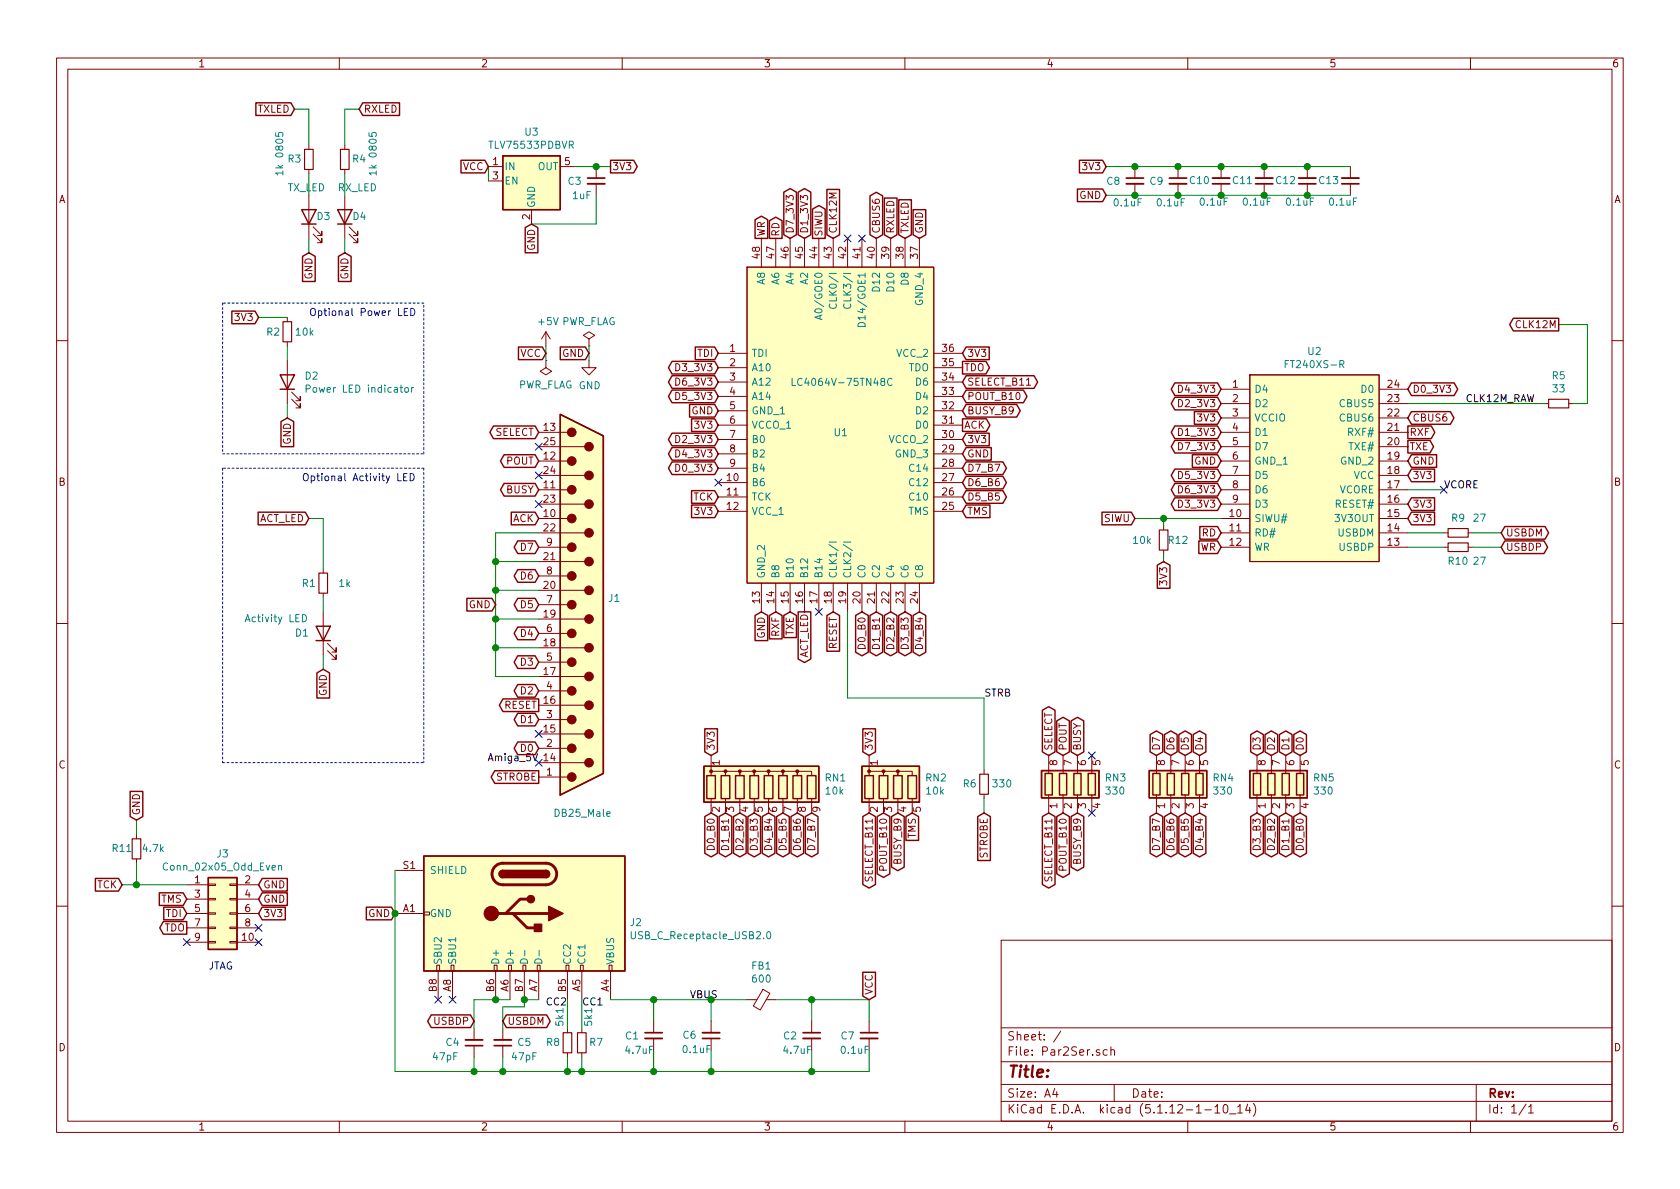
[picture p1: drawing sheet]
EESchema Schematic File Version 4
EELAYER 30 0
EELAYER END
$Descr A4 11693 8268
encoding utf-8
Sheet 1 1
Title ""
Date ""
Rev ""
Comp ""
Comment1 ""
Comment2 ""
Comment3 ""
Comment4 ""
$EndDescr
Text GLabel 3750 5200 0    50   BiDi ~ 0
D0
Text GLabel 3750 5000 0    50   BiDi ~ 0
D1
Text GLabel 3750 4800 0    50   BiDi ~ 0
D2
Text GLabel 3750 4600 0    50   BiDi ~ 0
D3
Text GLabel 3750 4400 0    50   BiDi ~ 0
D4
Text GLabel 3750 4200 0    50   BiDi ~ 0
D5
Text GLabel 3750 4000 0    50   BiDi ~ 0
D6
Text GLabel 3750 3800 0    50   BiDi ~ 0
D7
Text GLabel 3750 3400 0    50   BiDi ~ 0
BUSY
Text GLabel 3750 3200 0    50   BiDi ~ 0
POUT
Text GLabel 3750 3000 0    50   BiDi ~ 0
SELECT
Text GLabel 3450 4200 0    50   Input ~ 0
GND
Text GLabel 6400 1650 1    50   Input ~ 0
GND
Text GLabel 5000 2850 0    50   Input ~ 0
GND
Text GLabel 6700 2850 2    50   BiDi ~ 0
BUSY_B9
Text GLabel 6700 2750 2    50   BiDi ~ 0
POUT_B10
$Comp
L power:PWR_FLAG #FLG0101
U 1 1
P 3800 2500
F 0 "#FLG0101" H 3800 2575 50  0001 C CNN
F 1 "PWR_FLAG" H 3800 2673 50  0000 C CNN
F 2 "" H 3800 2500 50  0001 C CNN
F 3 "~" H 3800 2500 50  0001 C CNN
	1    3800 2500
	-1   0    0    1   
$EndComp
$Comp
L power:+5V #PWR0101
U 1 1
P 3800 2400
F 0 "#PWR0101" H 3800 2250 50  0001 C CNN
F 1 "+5V" H 3815 2573 50  0000 C CNN
F 2 "" H 3800 2400 50  0001 C CNN
F 3 "" H 3800 2400 50  0001 C CNN
	1    3800 2400
	1    0    0    -1  
$EndComp
Wire Wire Line
	3800 2400 3800 2500
$Comp
L power:GND #PWR0102
U 1 1
P 4100 2500
F 0 "#PWR0102" H 4100 2250 50  0001 C CNN
F 1 "GND" H 4105 2327 50  0000 C CNN
F 2 "" H 4100 2500 50  0001 C CNN
F 3 "" H 4100 2500 50  0001 C CNN
	1    4100 2500
	1    0    0    -1  
$EndComp
$Comp
L power:PWR_FLAG #FLG0102
U 1 1
P 4100 2400
F 0 "#FLG0102" H 4100 2475 50  0001 C CNN
F 1 "PWR_FLAG" H 4100 2573 50  0000 C CNN
F 2 "" H 4100 2400 50  0001 C CNN
F 3 "~" H 4100 2400 50  0001 C CNN
	1    4100 2400
	1    0    0    -1  
$EndComp
Wire Wire Line
	4100 2400 4100 2500
Text GLabel 4100 2450 0    50   Input ~ 0
GND
Text GLabel 6700 2650 2    50   BiDi ~ 0
SELECT_B11
NoConn ~ 3750 3300
NoConn ~ 3750 3500
NoConn ~ 3750 5100
Text GLabel 3800 2450 0    50   Input ~ 0
VCC
NoConn ~ 3750 3100
Text GLabel 1800 2200 0    50   Input ~ 0
3V3
$Comp
L Device:LED D2
U 1 1
P 2000 2650
F 0 "D2" V 2039 2533 50  0000 R CNN
F 1 "Power LED indicator" V 1948 2533 50  0000 R CNN
F 2 "LED_THT:LED_Rectangular_W5.0mm_H2.0mm" H 2000 2650 50  0001 C CNN
F 3 "~" H 2000 2650 50  0001 C CNN
	1    2000 2650
	0    -1   -1   0   
$EndComp
Text GLabel 2000 2900 3    50   Input ~ 0
GND
Wire Wire Line
	1800 2200 2000 2200
Wire Wire Line
	2000 2400 2000 2500
Wire Wire Line
	2000 2800 2000 2900
Text GLabel 3750 3600 0    50   Input ~ 0
ACK
$Comp
L Device:R_Small R2
U 1 1
P 2000 2300
F 0 "R2" H 1850 2300 50  0000 L CNN
F 1 "10k" H 2050 2300 50  0000 L CNN
F 2 "Resistor_SMD:R_0805_2012Metric_Pad1.20x1.40mm_HandSolder" H 2000 2300 50  0001 C CNN
F 3 "~" H 2000 2300 50  0001 C CNN
	1    2000 2300
	1    0    0    -1  
$EndComp
$Comp
L Device:R_Small R1
U 1 1
P 2250 4050
F 0 "R1" H 2150 4050 50  0000 C CNN
F 1 "1k" H 2400 4050 50  0000 C CNN
F 2 "Resistor_SMD:R_0805_2012Metric_Pad1.20x1.40mm_HandSolder" H 2250 4050 50  0001 C CNN
F 3 "~" H 2250 4050 50  0001 C CNN
	1    2250 4050
	1    0    0    -1  
$EndComp
$Comp
L Device:LED D1
U 1 1
P 2250 4400
F 0 "D1" V 2250 4600 50  0000 R CNN
F 1 "Activity LED" V 2350 4950 50  0000 R CNN
F 2 "LED_THT:LED_Rectangular_W5.0mm_H2.0mm" H 2250 4400 50  0001 C CNN
F 3 "~" H 2250 4400 50  0001 C CNN
	1    2250 4400
	0    -1   -1   0   
$EndComp
Text Notes 2100 3350 0    50   ~ 0
Optional Activity LED
Wire Notes Line
	1550 2100 1550 3150
Wire Notes Line
	1550 3150 2950 3150
Wire Notes Line
	2950 3150 2950 2100
Wire Notes Line
	2950 2100 1550 2100
Text Notes 2150 2200 0    50   ~ 0
Optional Power LED
Wire Wire Line
	3750 3700 3450 3700
Wire Wire Line
	3450 3700 3450 3900
Wire Wire Line
	3450 4700 3750 4700
Wire Wire Line
	3750 3900 3450 3900
Connection ~ 3450 3900
Wire Wire Line
	3450 3900 3450 4100
Wire Wire Line
	3750 4100 3450 4100
Connection ~ 3450 4100
Wire Wire Line
	3450 4100 3450 4300
Wire Wire Line
	3750 4300 3450 4300
Connection ~ 3450 4300
Wire Wire Line
	3450 4300 3450 4500
Wire Wire Line
	3750 4500 3450 4500
Connection ~ 3450 4500
Wire Wire Line
	3450 4500 3450 4700
Text GLabel 6700 2950 2    50   Output ~ 0
ACK
$Comp
L Connector:DB25_Male J1
U 1 1
P 4050 4200
F 0 "J1" H 4230 4246 50  0000 L CNN
F 1 "DB25_Male" H 3850 2750 50  0000 L CNN
F 2 "Connector_Dsub:DSUB-25_Male_EdgeMount_P2.77mm" H 4050 4200 50  0001 C CNN
F 3 " ~" H 4050 4200 50  0001 C CNN
	1    4050 4200
	1    0    0    -1  
$EndComp
Wire Wire Line
	2250 4150 2250 4250
Wire Notes Line
	2950 3250 1550 3250
$Comp
L Device:R_Small R6
U 1 1
P 6850 5450
F 0 "R6" H 6950 5450 50  0000 C CNN
F 1 "330" H 6650 5450 50  0000 L CNN
F 2 "Resistor_SMD:R_0805_2012Metric_Pad1.20x1.40mm_HandSolder" H 6850 5450 50  0001 C CNN
F 3 "~" H 6850 5450 50  0001 C CNN
	1    6850 5450
	-1   0    0    1   
$EndComp
$Comp
L Device:C_Small C10
U 1 1
P 8500 1250
F 0 "C10" H 8650 1250 50  0000 C CNN
F 1 "0.1uF" H 8550 1400 50  0000 C CNN
F 2 "Capacitor_SMD:C_0603_1608Metric_Pad1.08x0.95mm_HandSolder" H 8500 1250 50  0001 C CNN
F 3 "~" H 8500 1250 50  0001 C CNN
	1    8500 1250
	-1   0    0    1   
$EndComp
$Comp
L Device:C_Small C8
U 1 1
P 7900 1250
F 0 "C8" H 7750 1250 50  0000 C CNN
F 1 "0.1uF" H 7850 1100 50  0000 C CNN
F 2 "Capacitor_SMD:C_0805_2012Metric_Pad1.18x1.45mm_HandSolder" H 7900 1250 50  0001 C CNN
F 3 "~" H 7900 1250 50  0001 C CNN
	1    7900 1250
	1    0    0    -1  
$EndComp
Text GLabel 3750 5400 0    50   Output ~ 0
STROBE
Text GLabel 6850 5650 3    50   Input ~ 0
STROBE
Text GLabel 2750 6350 0    50   Input ~ 0
GND
NoConn ~ 3750 5300
Text Label 3750 5300 2    50   ~ 0
Amiga_5V
$Comp
L Device:C_Small C7
U 1 1
P 6050 7200
F 0 "C7" H 5900 7200 50  0000 C CNN
F 1 "0.1uF" H 5950 7100 50  0000 C CNN
F 2 "Capacitor_SMD:C_0805_2012Metric_Pad1.18x1.45mm_HandSolder" H 6050 7200 50  0001 C CNN
F 3 "~" H 6050 7200 50  0001 C CNN
	1    6050 7200
	1    0    0    -1  
$EndComp
Text GLabel 6300 1650 1    50   Input ~ 0
TXLED
Text GLabel 6200 1650 1    50   Input ~ 0
RXLED
Text GLabel 2250 4650 3    50   Input ~ 0
GND
Wire Wire Line
	2250 4650 2250 4550
Wire Notes Line
	1550 5300 2950 5300
Wire Notes Line
	2950 3250 2950 5300
Wire Notes Line
	1550 3250 1550 5300
Text GLabel 7700 1350 0    50   Input ~ 0
GND
$Comp
L Device:C_Small C6
U 1 1
P 4950 7200
F 0 "C6" H 5100 7200 50  0000 C CNN
F 1 "0.1uF" H 5050 7300 50  0000 C CNN
F 2 "Capacitor_SMD:C_0805_2012Metric_Pad1.18x1.45mm_HandSolder" H 4950 7200 50  0001 C CNN
F 3 "~" H 4950 7200 50  0001 C CNN
	1    4950 7200
	-1   0    0    1   
$EndComp
$Comp
L Connector:USB_C_Receptacle_USB2.0 J2
U 1 1
P 3650 6350
F 0 "J2" V 3711 7080 50  0000 L CNN
F 1 "USB_C_Receptacle_USB2.0" V 3802 7080 50  0000 L CNN
F 2 "Connector_USB:USB_C_Receptacle_HRO_TYPE-C-31-M-12" H 3800 6350 50  0001 C CNN
F 3 "https://www.usb.org/sites/default/files/documents/usb_type-c.zip" H 3800 6350 50  0001 C CNN
	1    3650 6350
	0    1    1    0   
$EndComp
Wire Wire Line
	2750 6350 2750 6050
Text GLabel 3500 7100 2    50   BiDi ~ 0
USBDM
Text GLabel 3300 7100 0    50   BiDi ~ 0
USBDP
Connection ~ 2750 6350
NoConn ~ 3050 6950
NoConn ~ 3150 6950
Wire Wire Line
	2750 6350 2750 7450
$Comp
L Device:R_Small R7
U 1 1
P 4050 7250
F 0 "R7" H 3950 7250 50  0000 C CNN
F 1 "5k1" V 4000 7000 50  0000 L CNN
F 2 "Resistor_SMD:R_0805_2012Metric_Pad1.20x1.40mm_HandSolder" H 4050 7250 50  0001 C CNN
F 3 "~" H 4050 7250 50  0001 C CNN
	1    4050 7250
	-1   0    0    1   
$EndComp
$Comp
L Device:R_Small R8
U 1 1
P 3950 7250
F 0 "R8" H 4050 7250 50  0000 C CNN
F 1 "5k1" V 4000 7000 50  0000 L CNN
F 2 "Resistor_SMD:R_0805_2012Metric_Pad1.20x1.40mm_HandSolder" H 3950 7250 50  0001 C CNN
F 3 "~" H 3950 7250 50  0001 C CNN
	1    3950 7250
	-1   0    0    1   
$EndComp
$Comp
L Device:LED D3
U 1 1
P 2150 1500
F 0 "D3" V 2150 1450 50  0000 R CNN
F 1 "TX_LED" V 2350 1650 50  0000 R CNN
F 2 "Diode_SMD:D_0603_1608Metric_Pad1.05x0.95mm_HandSolder" H 2150 1500 50  0001 C CNN
F 3 "~" H 2150 1500 50  0001 C CNN
	1    2150 1500
	0    -1   -1   0   
$EndComp
$Comp
L Device:LED D4
U 1 1
P 2400 1500
F 0 "D4" V 2400 1450 50  0000 R CNN
F 1 "RX_LED" V 2600 1550 50  0000 R CNN
F 2 "Diode_SMD:D_0603_1608Metric_Pad1.05x0.95mm_HandSolder" H 2400 1500 50  0001 C CNN
F 3 "~" H 2400 1500 50  0001 C CNN
	1    2400 1500
	0    -1   -1   0   
$EndComp
Text GLabel 2050 750  0    50   Input ~ 0
TXLED
Text GLabel 2500 750  2    50   Input ~ 0
RXLED
$Comp
L Device:R_Small R3
U 1 1
P 2150 1100
F 0 "R3" H 2250 1100 50  0000 C CNN
F 1 "1k 0805" V 2350 900 50  0000 L CNN
F 2 "Resistor_SMD:R_0805_2012Metric_Pad1.20x1.40mm_HandSolder" H 2150 1100 50  0001 C CNN
F 3 "~" H 2150 1100 50  0001 C CNN
	1    2150 1100
	-1   0    0    1   
$EndComp
$Comp
L Device:R_Small R4
U 1 1
P 2400 1100
F 0 "R4" H 2300 1100 50  0000 C CNN
F 1 "1k 0805" V 2200 900 50  0000 L CNN
F 2 "Resistor_SMD:R_0805_2012Metric_Pad1.20x1.40mm_HandSolder" H 2400 1100 50  0001 C CNN
F 3 "~" H 2400 1100 50  0001 C CNN
	1    2400 1100
	-1   0    0    1   
$EndComp
Wire Wire Line
	2150 1650 2150 1750
Wire Wire Line
	2400 1650 2400 1750
$Comp
L Device:Ferrite_Bead_Small FB1
U 1 1
P 5300 6950
F 0 "FB1" V 5063 6950 50  0000 C CNN
F 1 "600" V 5154 6950 50  0000 C CNN
F 2 "Inductor_SMD:L_0805_2012Metric_Pad1.15x1.40mm_HandSolder" V 5230 6950 50  0001 C CNN
F 3 "~" H 5300 6950 50  0001 C CNN
	1    5300 6950
	0    1    1    0   
$EndComp
Text GLabel 6050 6950 1    50   Input ~ 0
VCC
Wire Wire Line
	5400 6950 5650 6950
Text Label 4800 6950 0    50   ~ 0
VBUS
Text Label 4050 7000 0    50   ~ 0
CC1
Text Label 3950 7000 2    50   ~ 0
CC2
Wire Wire Line
	3950 6950 3950 7150
Wire Wire Line
	4050 6950 4050 7150
Wire Wire Line
	3950 7350 3950 7450
Connection ~ 3950 7450
Wire Wire Line
	3950 7450 3500 7450
Wire Wire Line
	4050 7350 4050 7450
Connection ~ 4050 7450
Wire Wire Line
	4050 7450 3950 7450
Wire Wire Line
	3450 6950 3550 6950
Wire Wire Line
	3650 6950 3750 6950
Wire Wire Line
	3300 6950 3450 6950
Wire Wire Line
	3300 6950 3300 7150
Connection ~ 3450 6950
Wire Wire Line
	3500 7000 3650 7000
Wire Wire Line
	3650 7000 3650 6950
Wire Wire Line
	3500 7000 3500 7150
Connection ~ 3650 6950
Wire Wire Line
	3300 7350 3300 7450
Connection ~ 3300 7450
Wire Wire Line
	3300 7450 2750 7450
Wire Wire Line
	3500 7350 3500 7450
Connection ~ 3500 7450
Wire Wire Line
	3500 7450 3300 7450
$Comp
L Device:C_Small C4
U 1 1
P 3300 7250
F 0 "C4" H 3450 7250 50  0000 C CNN
F 1 "47pF" H 3500 7350 50  0000 C CNN
F 2 "Capacitor_SMD:C_0603_1608Metric_Pad1.08x0.95mm_HandSolder" H 3300 7250 50  0001 C CNN
F 3 "~" H 3300 7250 50  0001 C CNN
	1    3300 7250
	-1   0    0    1   
$EndComp
$Comp
L Device:C_Small C5
U 1 1
P 3500 7250
F 0 "C5" H 3350 7250 50  0000 C CNN
F 1 "47pF" H 3350 7350 50  0000 C CNN
F 2 "Capacitor_SMD:C_0603_1608Metric_Pad1.08x0.95mm_HandSolder" H 3500 7250 50  0001 C CNN
F 3 "~" H 3500 7250 50  0001 C CNN
	1    3500 7250
	-1   0    0    1   
$EndComp
$Comp
L Device:C_Small C2
U 1 1
P 5650 7200
F 0 "C2" H 5500 7200 50  0000 C CNN
F 1 "4.7uF" H 5550 7100 50  0000 C CNN
F 2 "Capacitor_SMD:C_0805_2012Metric_Pad1.18x1.45mm_HandSolder" H 5650 7200 50  0001 C CNN
F 3 "~" H 5650 7200 50  0001 C CNN
	1    5650 7200
	1    0    0    -1  
$EndComp
Text GLabel 6700 3150 2    50   Input ~ 0
GND
Text GLabel 5300 4250 3    50   Input ~ 0
GND
Text GLabel 5000 2450 0    50   Input ~ 0
TDI
Text GLabel 6700 2550 2    50   Output ~ 0
TDO
Text GLabel 6700 3550 2    50   Input ~ 0
TMS
Text GLabel 5000 3450 0    50   Input ~ 0
TCK
Text GLabel 5000 2950 0    50   Input ~ 0
3V3
Text GLabel 6700 3050 2    50   Input ~ 0
3V3
Text GLabel 5000 3550 0    50   Input ~ 0
3V3
Text GLabel 6700 2450 2    50   Input ~ 0
3V3
Text GLabel 6000 4250 3    50   BiDi ~ 0
D0_B0
Text GLabel 6100 4250 3    50   BiDi ~ 0
D1_B1
Text GLabel 6200 4250 3    50   BiDi ~ 0
D2_B2
Text GLabel 6300 4250 3    50   BiDi ~ 0
D3_B3
Text GLabel 6400 4250 3    50   BiDi ~ 0
D4_B4
Text GLabel 6700 3450 2    50   BiDi ~ 0
D5_B5
Text GLabel 6700 3350 2    50   BiDi ~ 0
D6_B6
Text GLabel 6700 3250 2    50   BiDi ~ 0
D7_B7
Text GLabel 5800 4250 3    50   Input ~ 0
RESET
Text GLabel 3750 4900 0    50   Output ~ 0
RESET
Text GLabel 5000 3250 0    50   BiDi ~ 0
D0_3V3
Text GLabel 5600 1650 1    50   BiDi ~ 0
D1_3V3
Text GLabel 5000 3050 0    50   BiDi ~ 0
D2_3V3
Text GLabel 5000 2550 0    50   BiDi ~ 0
D3_3V3
Text GLabel 5000 3150 0    50   BiDi ~ 0
D4_3V3
Text GLabel 5000 2750 0    50   BiDi ~ 0
D5_3V3
Text GLabel 5000 2650 0    50   BiDi ~ 0
D6_3V3
Text GLabel 5500 1650 1    50   BiDi ~ 0
D7_3V3
$Comp
L Par2Ser:FT240XS-R U2
U 1 1
P 9150 3250
F 0 "U2" H 9150 4065 50  0000 C CNN
F 1 "FT240XS-R" H 9150 3974 50  0000 C CNN
F 2 "Package_SO:SSOP-24_3.9x8.7mm_P0.635mm" H 8900 3950 50  0001 L CNN
F 3 "http://www.ftdichip.com/Support/Documents/DataSheets/ICs/DS_FT240X.pdf" H 9650 3800 50  0001 L CNN
	1    9150 3250
	1    0    0    -1  
$EndComp
$Comp
L Device:R_Pack04 RN5
U 1 1
P 8950 5450
F 0 "RN5" H 9138 5496 50  0000 L CNN
F 1 "330" H 9138 5405 50  0000 L CNN
F 2 "Resistor_SMD:R_Array_Convex_4x0603" V 9225 5450 50  0001 C CNN
F 3 "~" H 8950 5450 50  0001 C CNN
	1    8950 5450
	1    0    0    -1  
$EndComp
Text GLabel 4950 5650 3    50   BiDi ~ 0
D0_B0
Text GLabel 6050 5250 1    50   Input ~ 0
3V3
$Comp
L Device:R_Network04 RN2
U 1 1
P 6250 5450
F 0 "RN2" H 6438 5496 50  0000 L CNN
F 1 "10k" H 6438 5405 50  0000 L CNN
F 2 "Resistor_THT:R_Array_SIP5" V 6525 5450 50  0001 C CNN
F 3 "http://www.vishay.com/docs/31509/csc.pdf" H 6250 5450 50  0001 C CNN
	1    6250 5450
	1    0    0    -1  
$EndComp
Text GLabel 4950 5250 1    50   Input ~ 0
3V3
Text GLabel 6050 5650 3    50   BiDi ~ 0
SELECT_B11
Text GLabel 6150 5650 3    50   BiDi ~ 0
POUT_B10
Text GLabel 6250 5650 3    50   BiDi ~ 0
BUSY_B9
Text GLabel 5650 5650 3    50   BiDi ~ 0
D7_B7
Text GLabel 5550 5650 3    50   BiDi ~ 0
D6_B6
Text GLabel 5450 5650 3    50   BiDi ~ 0
D5_B5
Text GLabel 5350 5650 3    50   BiDi ~ 0
D4_B4
Text GLabel 5250 5650 3    50   BiDi ~ 0
D3_B3
Text GLabel 5150 5650 3    50   BiDi ~ 0
D2_B2
Text GLabel 5050 5650 3    50   BiDi ~ 0
D1_B1
$Comp
L Device:R_Network08 RN1
U 1 1
P 5350 5450
F 0 "RN1" H 5738 5496 50  0000 L CNN
F 1 "10k" H 5738 5405 50  0000 L CNN
F 2 "Resistor_THT:R_Array_SIP9" V 5825 5450 50  0001 C CNN
F 3 "http://www.vishay.com/docs/31509/csc.pdf" H 5350 5450 50  0001 C CNN
	1    5350 5450
	1    0    0    -1  
$EndComp
Text GLabel 9050 5250 1    50   BiDi ~ 0
D0
Text GLabel 9050 5650 3    50   BiDi ~ 0
D0_B0
Text GLabel 8750 5650 3    50   BiDi ~ 0
D3_B3
Text GLabel 8850 5650 3    50   BiDi ~ 0
D2_B2
Text GLabel 8950 5650 3    50   BiDi ~ 0
D1_B1
Text GLabel 8950 5250 1    50   BiDi ~ 0
D1
Text GLabel 8850 5250 1    50   BiDi ~ 0
D2
Text GLabel 8750 5250 1    50   BiDi ~ 0
D3
$Comp
L Device:R_Pack04 RN4
U 1 1
P 8250 5450
F 0 "RN4" H 8438 5496 50  0000 L CNN
F 1 "330" H 8438 5405 50  0000 L CNN
F 2 "Resistor_SMD:R_Array_Convex_4x0603" V 8525 5450 50  0001 C CNN
F 3 "~" H 8250 5450 50  0001 C CNN
	1    8250 5450
	1    0    0    -1  
$EndComp
Text GLabel 8350 5650 3    50   BiDi ~ 0
D4_B4
Text GLabel 8250 5650 3    50   BiDi ~ 0
D5_B5
Text GLabel 8150 5650 3    50   BiDi ~ 0
D6_B6
Text GLabel 8050 5650 3    50   BiDi ~ 0
D7_B7
Text GLabel 8350 5250 1    50   BiDi ~ 0
D4
Text GLabel 8250 5250 1    50   BiDi ~ 0
D5
Text GLabel 8150 5250 1    50   BiDi ~ 0
D6
Text GLabel 8050 5250 1    50   BiDi ~ 0
D7
$Comp
L Device:R_Pack04 RN3
U 1 1
P 7500 5450
F 0 "RN3" H 7688 5496 50  0000 L CNN
F 1 "330" H 7688 5405 50  0000 L CNN
F 2 "Resistor_SMD:R_Array_Convex_4x0603" V 7775 5450 50  0001 C CNN
F 3 "~" H 7500 5450 50  0001 C CNN
	1    7500 5450
	1    0    0    -1  
$EndComp
Text GLabel 6350 5650 3    50   Input ~ 0
TMS
Text GLabel 7400 5250 1    50   BiDi ~ 0
POUT
Text GLabel 7500 5250 1    50   BiDi ~ 0
BUSY
Text GLabel 7300 5250 1    50   BiDi ~ 0
SELECT
NoConn ~ 7600 5250
NoConn ~ 7600 5650
Text GLabel 7300 5650 3    50   BiDi ~ 0
SELECT_B11
Text GLabel 7400 5650 3    50   BiDi ~ 0
POUT_B10
Text GLabel 7500 5650 3    50   BiDi ~ 0
BUSY_B9
Wire Wire Line
	6850 5350 6850 4850
Wire Wire Line
	6850 4850 5900 4850
Wire Wire Line
	5900 4850 5900 4250
Text Label 6850 4850 0    50   ~ 0
STRB
$Comp
L Device:C_Small C9
U 1 1
P 8200 1250
F 0 "C9" H 8050 1250 50  0000 C CNN
F 1 "0.1uF" H 8150 1100 50  0000 C CNN
F 2 "Capacitor_SMD:C_0603_1608Metric_Pad1.08x0.95mm_HandSolder" H 8200 1250 50  0001 C CNN
F 3 "~" H 8200 1250 50  0001 C CNN
	1    8200 1250
	1    0    0    -1  
$EndComp
Text GLabel 9800 2700 2    50   BiDi ~ 0
D0_3V3
Text GLabel 8500 3000 0    50   BiDi ~ 0
D1_3V3
Text GLabel 8500 2800 0    50   BiDi ~ 0
D2_3V3
Text GLabel 8500 3500 0    50   BiDi ~ 0
D3_3V3
Text GLabel 8500 2700 0    50   BiDi ~ 0
D4_3V3
Text GLabel 8500 3300 0    50   BiDi ~ 0
D5_3V3
Text GLabel 8500 3400 0    50   BiDi ~ 0
D6_3V3
Text GLabel 8500 3100 0    50   BiDi ~ 0
D7_3V3
Text GLabel 8500 3200 0    50   Input ~ 0
GND
Text GLabel 9800 3200 2    50   Input ~ 0
GND
Text GLabel 10450 3700 2    50   BiDi ~ 0
USBDM
Text GLabel 10450 3800 2    50   BiDi ~ 0
USBDP
Text GLabel 9800 3600 2    50   Input ~ 0
3V3
Text GLabel 9800 3300 2    50   Input ~ 0
3V3
Text GLabel 8500 2900 0    50   Input ~ 0
3V3
Text Label 10050 3400 0    50   ~ 0
VCORE
Text GLabel 10850 2250 0    50   Output ~ 0
CLK12M
Text GLabel 6100 1650 1    50   BiDi ~ 0
CBUS6
Text GLabel 9800 2900 2    50   BiDi ~ 0
CBUS6
$Comp
L Device:R_Small R5
U 1 1
P 10850 2800
F 0 "R5" V 10654 2800 50  0000 C CNN
F 1 "33" V 10745 2800 50  0000 C CNN
F 2 "Resistor_SMD:R_0603_1608Metric_Pad0.98x0.95mm_HandSolder" H 10850 2800 50  0001 C CNN
F 3 "~" H 10850 2800 50  0001 C CNN
	1    10850 2800
	0    1    1    0   
$EndComp
Text Label 10200 2800 0    50   ~ 0
CLK12M_RAW
Wire Wire Line
	9800 2800 10750 2800
Wire Wire Line
	10950 2800 11050 2800
Wire Wire Line
	11050 2800 11050 2250
Wire Wire Line
	11050 2250 10850 2250
Text GLabel 5800 1650 1    50   Input ~ 0
CLK12M
Text GLabel 8100 3900 3    50   Input ~ 0
3V3
Text GLabel 9800 3500 2    50   Input ~ 0
3V3
Wire Wire Line
	10050 3400 9800 3400
NoConn ~ 10050 3400
Wire Wire Line
	6850 5550 6850 5650
Text GLabel 8500 3800 0    50   Input ~ 0
WR
Text GLabel 5300 1650 1    50   Output ~ 0
WR
Text GLabel 8500 3700 0    50   Input ~ 0
RD
Text GLabel 5400 1650 1    50   Output ~ 0
RD
Text GLabel 9800 3000 2    50   Output ~ 0
RXF
Text GLabel 9800 3100 2    50   Output ~ 0
TXE
Text GLabel 5400 4250 3    50   Input ~ 0
RXF
Text GLabel 5500 4250 3    50   Input ~ 0
TXE
Text GLabel 2150 3600 0    50   Input ~ 0
ACT_LED
Wire Wire Line
	2250 3600 2150 3600
Wire Wire Line
	2250 3600 2250 3950
Text GLabel 5600 4250 3    50   Output ~ 0
ACT_LED
Text GLabel 2150 1750 3    50   Input ~ 0
GND
Text GLabel 2400 1750 3    50   Input ~ 0
GND
Wire Wire Line
	2050 750  2150 750 
Wire Wire Line
	2150 750  2150 1000
Wire Wire Line
	2500 750  2400 750 
Wire Wire Line
	2400 750  2400 1000
Text GLabel 7700 1150 0    50   Input ~ 0
3V3
Wire Wire Line
	7700 1150 7900 1150
Wire Wire Line
	7700 1350 7900 1350
NoConn ~ 5000 3350
NoConn ~ 6000 1650
NoConn ~ 5700 4250
$Comp
L Device:C_Small C1
U 1 1
P 4550 7200
F 0 "C1" H 4400 7200 50  0000 C CNN
F 1 "4.7uF" H 4450 7100 50  0000 C CNN
F 2 "Capacitor_SMD:C_0805_2012Metric_Pad1.18x1.45mm_HandSolder" H 4550 7200 50  0001 C CNN
F 3 "~" H 4550 7200 50  0001 C CNN
	1    4550 7200
	1    0    0    -1  
$EndComp
Wire Wire Line
	4050 7450 4550 7450
Wire Wire Line
	4250 6950 4550 6950
Wire Wire Line
	4550 7100 4550 6950
Connection ~ 4550 6950
Wire Wire Line
	4550 6950 4950 6950
Wire Wire Line
	4550 7300 4550 7450
Connection ~ 4550 7450
Wire Wire Line
	4550 7450 4950 7450
Wire Wire Line
	4950 7300 4950 7450
Connection ~ 4950 7450
Wire Wire Line
	4950 7450 5650 7450
Wire Wire Line
	4950 7100 4950 6950
Connection ~ 4950 6950
Wire Wire Line
	4950 6950 5200 6950
Wire Wire Line
	5650 6950 5650 7100
Connection ~ 5650 6950
Wire Wire Line
	5650 7300 5650 7450
Connection ~ 5650 7450
Wire Wire Line
	6050 7100 6050 6950
Wire Wire Line
	5650 6950 6050 6950
Wire Wire Line
	6050 7450 6050 7300
Wire Wire Line
	5650 7450 6050 7450
Wire Wire Line
	7900 1150 8200 1150
Connection ~ 7900 1150
Connection ~ 8200 1150
Wire Wire Line
	8200 1150 8500 1150
Wire Wire Line
	7900 1350 8200 1350
Connection ~ 7900 1350
Connection ~ 8200 1350
Wire Wire Line
	8200 1350 8500 1350
Wire Wire Line
	2150 1200 2150 1350
Wire Wire Line
	2400 1200 2400 1350
$Comp
L Device:R_Small R10
U 1 1
P 10150 3800
F 0 "R10" V 10050 3800 50  0000 C CNN
F 1 "27" V 10050 3600 50  0000 L CNN
F 2 "Resistor_SMD:R_0805_2012Metric_Pad1.20x1.40mm_HandSolder" H 10150 3800 50  0001 C CNN
F 3 "~" H 10150 3800 50  0001 C CNN
	1    10150 3800
	0    -1   -1   0   
$EndComp
$Comp
L Device:R_Small R9
U 1 1
P 10150 3700
F 0 "R9" V 10250 3700 50  0000 C CNN
F 1 "27" V 10250 3500 50  0000 L CNN
F 2 "Resistor_SMD:R_0805_2012Metric_Pad1.20x1.40mm_HandSolder" H 10150 3700 50  0001 C CNN
F 3 "~" H 10150 3700 50  0001 C CNN
	1    10150 3700
	0    -1   -1   0   
$EndComp
Wire Wire Line
	10050 3700 9800 3700
Wire Wire Line
	10050 3800 9800 3800
Wire Wire Line
	10450 3700 10250 3700
Wire Wire Line
	10450 3800 10250 3800
$Comp
L Device:C_Small C11
U 1 1
P 8800 1250
F 0 "C11" H 8950 1250 50  0000 C CNN
F 1 "0.1uF" H 8850 1400 50  0000 C CNN
F 2 "Capacitor_SMD:C_0603_1608Metric_Pad1.08x0.95mm_HandSolder" H 8800 1250 50  0001 C CNN
F 3 "~" H 8800 1250 50  0001 C CNN
	1    8800 1250
	-1   0    0    1   
$EndComp
Wire Wire Line
	8800 1150 8500 1150
Connection ~ 8500 1150
Wire Wire Line
	8800 1350 8500 1350
Connection ~ 8500 1350
$Comp
L Device:C_Small C12
U 1 1
P 9100 1250
F 0 "C12" H 9250 1250 50  0000 C CNN
F 1 "0.1uF" H 9150 1400 50  0000 C CNN
F 2 "Capacitor_SMD:C_0603_1608Metric_Pad1.08x0.95mm_HandSolder" H 9100 1250 50  0001 C CNN
F 3 "~" H 9100 1250 50  0001 C CNN
	1    9100 1250
	-1   0    0    1   
$EndComp
Wire Wire Line
	8800 1150 9100 1150
Connection ~ 8800 1150
Wire Wire Line
	8800 1350 9100 1350
Connection ~ 8800 1350
$Comp
L Device:C_Small C13
U 1 1
P 9400 1250
F 0 "C13" H 9550 1250 50  0000 C CNN
F 1 "0.1uF" H 9450 1400 50  0000 C CNN
F 2 "Capacitor_SMD:C_0603_1608Metric_Pad1.08x0.95mm_HandSolder" H 9400 1250 50  0001 C CNN
F 3 "~" H 9400 1250 50  0001 C CNN
	1    9400 1250
	-1   0    0    1   
$EndComp
Wire Wire Line
	9400 1150 9100 1150
Connection ~ 9100 1150
Wire Wire Line
	9400 1350 9100 1350
Connection ~ 9100 1350
$Comp
L Connector_Generic:Conn_02x05_Odd_Even J3
U 1 1
P 1500 6350
F 0 "J3" H 1550 6767 50  0000 C CNN
F 1 "Conn_02x05_Odd_Even" H 1550 6676 50  0000 C CNN
F 2 "Connector_PinHeader_2.54mm:PinHeader_2x05_P2.54mm_Vertical" H 1500 6350 50  0001 C CNN
F 3 "~" H 1500 6350 50  0001 C CNN
	1    1500 6350
	1    0    0    -1  
$EndComp
Text GLabel 850  6150 0    50   Input ~ 0
TCK
Text GLabel 1300 6250 0    50   Input ~ 0
TMS
Text GLabel 1300 6350 0    50   Input ~ 0
TDI
Text GLabel 1300 6450 0    50   Output ~ 0
TDO
NoConn ~ 1300 6550
NoConn ~ 1800 6550
NoConn ~ 1800 6450
Text GLabel 1800 6150 2    50   Input ~ 0
GND
Text GLabel 1800 6250 2    50   Input ~ 0
GND
Text GLabel 1800 6350 2    50   Input ~ 0
3V3
Text Notes 1450 6750 0    50   ~ 0
JTAG
$Comp
L Device:R_Small R11
U 1 1
P 950 5900
F 0 "R11" H 1050 5900 50  0000 C CNN
F 1 "4.7k" H 750 5900 50  0000 L CNN
F 2 "Resistor_SMD:R_0805_2012Metric_Pad1.20x1.40mm_HandSolder" H 950 5900 50  0001 C CNN
F 3 "~" H 950 5900 50  0001 C CNN
	1    950  5900
	-1   0    0    1   
$EndComp
Text GLabel 950  5700 1    50   Input ~ 0
GND
Wire Wire Line
	950  5700 950  5800
Wire Wire Line
	850  6150 950  6150
Wire Wire Line
	950  6000 950  6150
Connection ~ 950  6150
Wire Wire Line
	950  6150 1300 6150
$Comp
L Regulator_Linear:TLV73312PDBV U3
U 1 1
P 3700 1250
F 0 "U3" H 3700 1592 50  0000 C CNN
F 1 "TLV75533PDBVR" H 3700 1501 50  0000 C CNN
F 2 "Package_TO_SOT_SMD:SOT-23-5" H 3700 1575 50  0001 C CIN
F 3 "" H 3700 1250 50  0001 C CNN
	1    3700 1250
	1    0    0    -1  
$EndComp
Text GLabel 3700 1550 3    50   Input ~ 0
GND
Text GLabel 4250 1150 2    50   Output ~ 0
3V3
Text GLabel 3400 1150 0    50   Input ~ 0
VCC
Wire Wire Line
	3400 1150 3400 1250
$Comp
L Device:C_Small C3
U 1 1
P 4150 1250
F 0 "C3" H 4000 1250 50  0000 C CNN
F 1 "1uF" H 4050 1150 50  0000 C CNN
F 2 "Capacitor_SMD:C_0805_2012Metric_Pad1.18x1.45mm_HandSolder" H 4150 1250 50  0001 C CNN
F 3 "~" H 4150 1250 50  0001 C CNN
	1    4150 1250
	1    0    0    -1  
$EndComp
Wire Wire Line
	4000 1150 4150 1150
Connection ~ 4150 1150
Wire Wire Line
	4150 1150 4250 1150
Wire Wire Line
	3700 1550 4150 1550
Wire Wire Line
	4150 1550 4150 1350
$Comp
L Par2Ser:LC4064V-75TN48C U1
U 1 1
P 5850 3000
F 0 "U1" H 5800 3000 50  0000 L CNN
F 1 "LC4064V-75TN48C" H 5500 3350 50  0000 L CNN
F 2 "Package_QFP:TQFP-48_7x7mm_P0.5mm" H 6550 4150 50  0001 L CNN
F 3 "" H 6550 4050 50  0001 L CNN
	1    5850 3000
	1    0    0    -1  
$EndComp
NoConn ~ 5900 1650
$Comp
L Device:R_Small R12
U 1 1
P 8100 3750
F 0 "R12" H 8200 3750 50  0000 C CNN
F 1 "10k" H 7950 3750 50  0000 C CNN
F 2 "Resistor_SMD:R_0603_1608Metric_Pad0.98x0.95mm_HandSolder" H 8100 3750 50  0001 C CNN
F 3 "~" H 8100 3750 50  0001 C CNN
	1    8100 3750
	1    0    0    -1  
$EndComp
Wire Wire Line
	7900 3600 8100 3600
Wire Wire Line
	8100 3600 8100 3650
Connection ~ 8100 3600
Wire Wire Line
	8100 3600 8500 3600
Wire Wire Line
	8100 3850 8100 3900
Text GLabel 7900 3600 0    50   Input ~ 0
SIWU
Text GLabel 5700 1650 1    50   Output ~ 0
SIWU
$EndSCHEMATC
